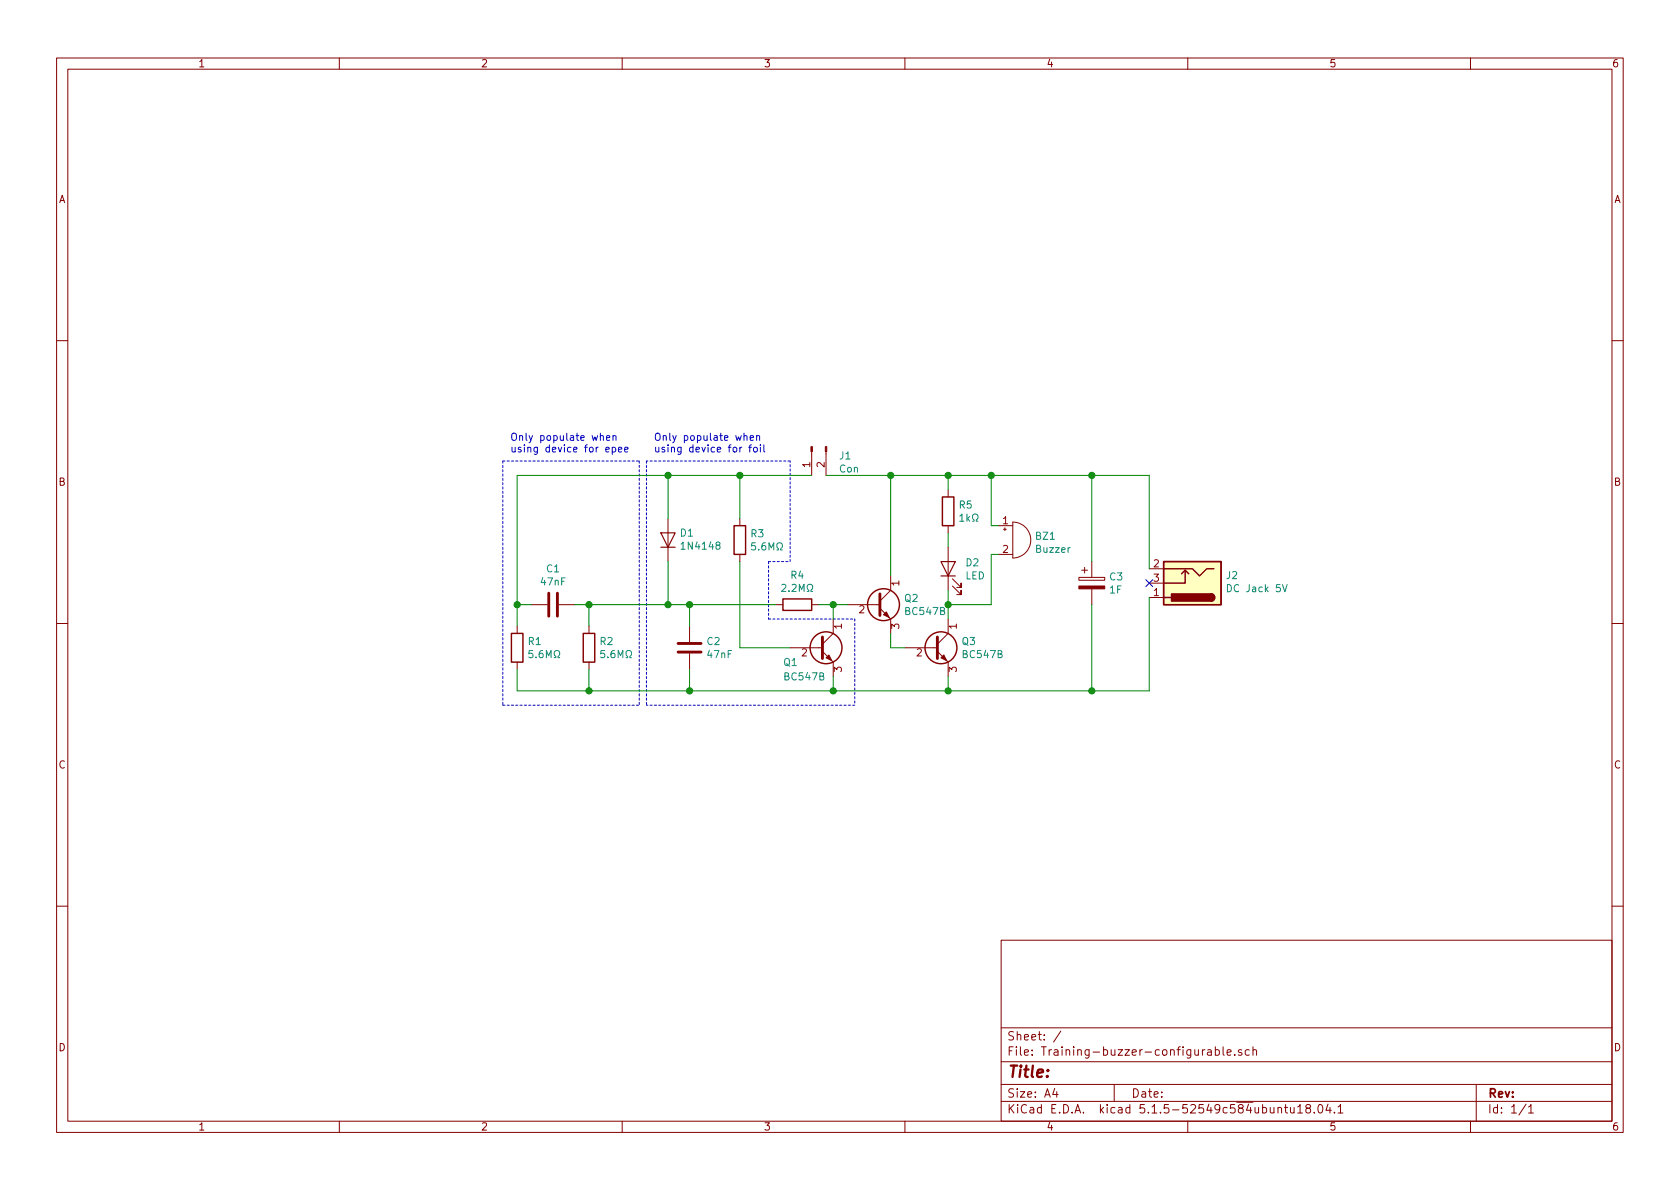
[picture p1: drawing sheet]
EESchema Schematic File Version 4
EELAYER 30 0
EELAYER END
$Descr A4 11693 8268
encoding utf-8
Sheet 1 1
Title ""
Date ""
Rev ""
Comp ""
Comment1 ""
Comment2 ""
Comment3 ""
Comment4 ""
$EndDescr
$Comp
L Connector:Barrel_Jack_Switch J2
U 1 1
P 8300 4050
F 0 "J2" H 8070 4000 50  0000 R CNN
F 1 "DC Jack 5V" H 8070 4091 50  0000 R CNN
F 2 "Connector_BarrelJack:BarrelJack_Horizontal" H 8350 4010 50  0001 C CNN
F 3 "~" H 8350 4010 50  0001 C CNN
	1    8300 4050
	-1   0    0    1   
$EndComp
$Comp
L Device:CP C3
U 1 1
P 7600 4050
F 0 "C3" H 7718 4096 50  0000 L CNN
F 1 "1F" H 7718 4005 50  0000 L CNN
F 2 "Training-buzzer-configurable:CP_Radial_Supercap_D21.5mm_P5.00mm" H 7638 3900 50  0001 C CNN
F 3 "~" H 7600 4050 50  0001 C CNN
	1    7600 4050
	1    0    0    -1  
$EndComp
$Comp
L Device:Buzzer BZ1
U 1 1
P 7050 3750
F 0 "BZ1" H 7202 3779 50  0000 L CNN
F 1 "Buzzer" H 7202 3688 50  0000 L CNN
F 2 "Buzzer_Beeper:Buzzer_12x9.5RM7.6" V 7025 3850 50  0001 C CNN
F 3 "~" V 7025 3850 50  0001 C CNN
	1    7050 3750
	1    0    0    -1  
$EndComp
$Comp
L Device:R R5
U 1 1
P 6600 3550
F 0 "R5" H 6670 3596 50  0000 L CNN
F 1 "1kΩ" H 6670 3505 50  0000 L CNN
F 2 "Resistor_THT:R_Axial_DIN0207_L6.3mm_D2.5mm_P10.16mm_Horizontal" V 6530 3550 50  0001 C CNN
F 3 "~" H 6600 3550 50  0001 C CNN
	1    6600 3550
	1    0    0    -1  
$EndComp
$Comp
L Device:LED D2
U 1 1
P 6600 3950
F 0 "D2" V 6639 3833 50  0000 R CNN
F 1 "LED" V 6548 3833 50  0000 R CNN
F 2 "LED_THT:LED_D5.0mm_Horizontal_O1.27mm_Z3.0mm" H 6600 3950 50  0001 C CNN
F 3 "~" H 6600 3950 50  0001 C CNN
	1    6600 3950
	0    -1   -1   0   
$EndComp
$Comp
L Transistor_BJT:BC547 Q3
U 1 1
P 6500 4500
F 0 "Q3" H 6691 4546 50  0000 L CNN
F 1 "BC547B" H 6691 4455 50  0000 L CNN
F 2 "Package_TO_SOT_THT:TO-92_Inline" H 6700 4425 50  0001 L CIN
F 3 "http://www.fairchildsemi.com/ds/BC/BC547.pdf" H 6500 4500 50  0001 L CNN
	1    6500 4500
	1    0    0    -1  
$EndComp
Wire Wire Line
	6600 4100 6600 4200
Wire Wire Line
	6600 4200 6900 4200
Connection ~ 6600 4200
Wire Wire Line
	6600 4200 6600 4300
Wire Wire Line
	6600 3700 6600 3800
Wire Wire Line
	6600 3400 6600 3300
Wire Wire Line
	8000 3300 8000 3950
Connection ~ 6900 3300
Wire Wire Line
	6600 4700 6600 4800
Connection ~ 7600 4800
Wire Wire Line
	7600 4200 7600 4800
Wire Wire Line
	7600 3900 7600 3300
Connection ~ 7600 3300
Wire Wire Line
	8000 4150 8000 4800
NoConn ~ 8000 4050
$Comp
L Transistor_BJT:BC547 Q2
U 1 1
P 6100 4200
F 0 "Q2" H 6291 4246 50  0000 L CNN
F 1 "BC547B" H 6291 4155 50  0000 L CNN
F 2 "Package_TO_SOT_THT:TO-92_Inline" H 6300 4125 50  0001 L CIN
F 3 "http://www.fairchildsemi.com/ds/BC/BC547.pdf" H 6100 4200 50  0001 L CNN
	1    6100 4200
	1    0    0    -1  
$EndComp
Wire Wire Line
	6200 4400 6200 4500
Wire Wire Line
	6200 4500 6300 4500
Wire Wire Line
	6200 4000 6200 3300
Wire Wire Line
	6200 3300 6600 3300
Connection ~ 6600 3300
Wire Wire Line
	7600 4800 8000 4800
Wire Wire Line
	7600 3300 8000 3300
Wire Wire Line
	6900 3300 7600 3300
Wire Wire Line
	6600 4800 7600 4800
Wire Wire Line
	6600 3300 6900 3300
Wire Wire Line
	6950 3850 6900 3850
Wire Wire Line
	6900 3850 6900 4200
Wire Wire Line
	6950 3650 6900 3650
Wire Wire Line
	6900 3300 6900 3650
$Comp
L Connector:Conn_01x02_Male J1
U 1 1
P 5650 3100
F 0 "J1" V 5712 2912 50  0000 R CNN
F 1 "Con" V 5803 2912 50  0000 R CNN
F 2 "Training-buzzer-configurable:Foil_Plug_Connector" H 5650 3100 50  0001 C CNN
F 3 "~" H 5650 3100 50  0001 C CNN
	1    5650 3100
	0    -1   1    0   
$EndComp
Wire Wire Line
	5150 3300 5150 3600
Wire Wire Line
	5150 3900 5150 4500
$Comp
L Device:R R3
U 1 1
P 5150 3750
F 0 "R3" H 5220 3796 50  0000 L CNN
F 1 "5.6MΩ" H 5220 3705 50  0000 L CNN
F 2 "Resistor_THT:R_Axial_DIN0207_L6.3mm_D2.5mm_P10.16mm_Horizontal" V 5080 3750 50  0001 C CNN
F 3 "~" H 5150 3750 50  0001 C CNN
	1    5150 3750
	1    0    0    -1  
$EndComp
$Comp
L Device:R R4
U 1 1
P 5550 4200
F 0 "R4" V 5343 4200 50  0000 C CNN
F 1 "2.2MΩ" V 5434 4200 50  0000 C CNN
F 2 "Resistor_THT:R_Axial_DIN0207_L6.3mm_D2.5mm_P10.16mm_Horizontal" V 5480 4200 50  0001 C CNN
F 3 "~" H 5550 4200 50  0001 C CNN
	1    5550 4200
	0    1    1    0   
$EndComp
Wire Wire Line
	4650 3600 4650 3300
$Comp
L Device:R R2
U 1 1
P 4100 4500
F 0 "R2" H 4170 4546 50  0000 L CNN
F 1 "5.6MΩ" H 4170 4455 50  0000 L CNN
F 2 "Resistor_THT:R_Axial_DIN0207_L6.3mm_D2.5mm_P10.16mm_Horizontal" V 4030 4500 50  0001 C CNN
F 3 "~" H 4100 4500 50  0001 C CNN
	1    4100 4500
	1    0    0    -1  
$EndComp
$Comp
L Device:C C1
U 1 1
P 3850 4200
F 0 "C1" V 3598 4200 50  0000 C CNN
F 1 "47nF" V 3689 4200 50  0000 C CNN
F 2 "Capacitor_THT:C_Disc_D5.0mm_W2.5mm_P2.50mm" H 3888 4050 50  0001 C CNN
F 3 "~" H 3850 4200 50  0001 C CNN
	1    3850 4200
	0    1    1    0   
$EndComp
$Comp
L Device:R R1
U 1 1
P 3600 4500
F 0 "R1" H 3670 4546 50  0000 L CNN
F 1 "5.6MΩ" H 3670 4455 50  0000 L CNN
F 2 "Resistor_THT:R_Axial_DIN0207_L6.3mm_D2.5mm_P10.16mm_Horizontal" V 3530 4500 50  0001 C CNN
F 3 "~" H 3600 4500 50  0001 C CNN
	1    3600 4500
	1    0    0    -1  
$EndComp
Wire Wire Line
	4100 4650 4100 4800
Wire Wire Line
	3600 4650 3600 4800
Wire Wire Line
	3600 4800 4100 4800
Connection ~ 4100 4800
Wire Wire Line
	4000 4200 4100 4200
Wire Wire Line
	4100 4350 4100 4200
Connection ~ 4100 4200
Wire Wire Line
	3600 4350 3600 4200
Wire Wire Line
	3600 4200 3700 4200
Wire Wire Line
	3600 3300 3600 4200
Connection ~ 3600 4200
$Comp
L Device:D D1
U 1 1
P 4650 3750
F 0 "D1" V 4696 3671 50  0000 R CNN
F 1 "1N4148" V 4605 3671 50  0000 R CNN
F 2 "Diode_THT:D_A-405_P7.62mm_Horizontal" H 4650 3750 50  0001 C CNN
F 3 "~" H 4650 3750 50  0001 C CNN
	1    4650 3750
	0    -1   -1   0   
$EndComp
$Comp
L Device:C C2
U 1 1
P 4800 4500
F 0 "C2" H 4915 4546 50  0000 L CNN
F 1 "47nF" H 4915 4455 50  0000 L CNN
F 2 "Capacitor_THT:C_Disc_D5.0mm_W2.5mm_P2.50mm" H 4838 4350 50  0001 C CNN
F 3 "~" H 4800 4500 50  0001 C CNN
	1    4800 4500
	1    0    0    -1  
$EndComp
Wire Wire Line
	4650 3900 4650 4200
Connection ~ 6600 4800
Wire Notes Line
	5350 3900 5350 4300
Wire Wire Line
	4100 4200 4650 4200
Connection ~ 4650 4200
Wire Wire Line
	3600 3300 4650 3300
Connection ~ 4650 3300
Wire Notes Line
	3500 3200 4450 3200
Wire Wire Line
	4100 4800 4800 4800
Connection ~ 5150 3300
Wire Wire Line
	5150 3300 4650 3300
Wire Wire Line
	5150 3300 5650 3300
Wire Wire Line
	4800 4650 4800 4800
Connection ~ 4800 4800
Wire Wire Line
	4800 4350 4800 4200
Wire Wire Line
	4650 4200 4800 4200
Connection ~ 4800 4200
Wire Notes Line
	5500 3900 5500 3200
Wire Notes Line
	5500 3200 4500 3200
Wire Notes Line
	3500 4900 4450 4900
Wire Notes Line
	3500 3200 3500 4900
Wire Notes Line
	4450 3200 4450 4900
Wire Notes Line
	4500 3200 4500 4900
Wire Wire Line
	5750 3300 6200 3300
Connection ~ 6200 3300
Text Notes 3550 3150 0    50   ~ 0
Only populate when \nusing device for epee
Text Notes 4550 3150 0    50   ~ 0
Only populate when\nusing device for foil\n
$Comp
L Transistor_BJT:BC547 Q1
U 1 1
P 5700 4500
F 0 "Q1" H 5450 4400 50  0000 L CNN
F 1 "BC547B" H 5450 4300 50  0000 L CNN
F 2 "Package_TO_SOT_THT:TO-92_Inline" H 5900 4425 50  0001 L CIN
F 3 "http://www.fairchildsemi.com/ds/BC/BC547.pdf" H 5700 4500 50  0001 L CNN
	1    5700 4500
	1    0    0    -1  
$EndComp
Wire Wire Line
	5800 4300 5800 4200
Connection ~ 5800 4200
Wire Wire Line
	5800 4200 5900 4200
Wire Notes Line
	5950 4300 5950 4900
Wire Notes Line
	5950 4900 4500 4900
Wire Wire Line
	4800 4800 5800 4800
Wire Wire Line
	5150 4500 5500 4500
Wire Wire Line
	5800 4700 5800 4800
Connection ~ 5800 4800
Wire Wire Line
	5800 4800 6600 4800
Wire Wire Line
	5700 4200 5800 4200
Wire Wire Line
	4800 4200 5400 4200
Wire Notes Line
	5350 3900 5500 3900
Wire Notes Line
	5350 4300 5950 4300
$EndSCHEMATC
